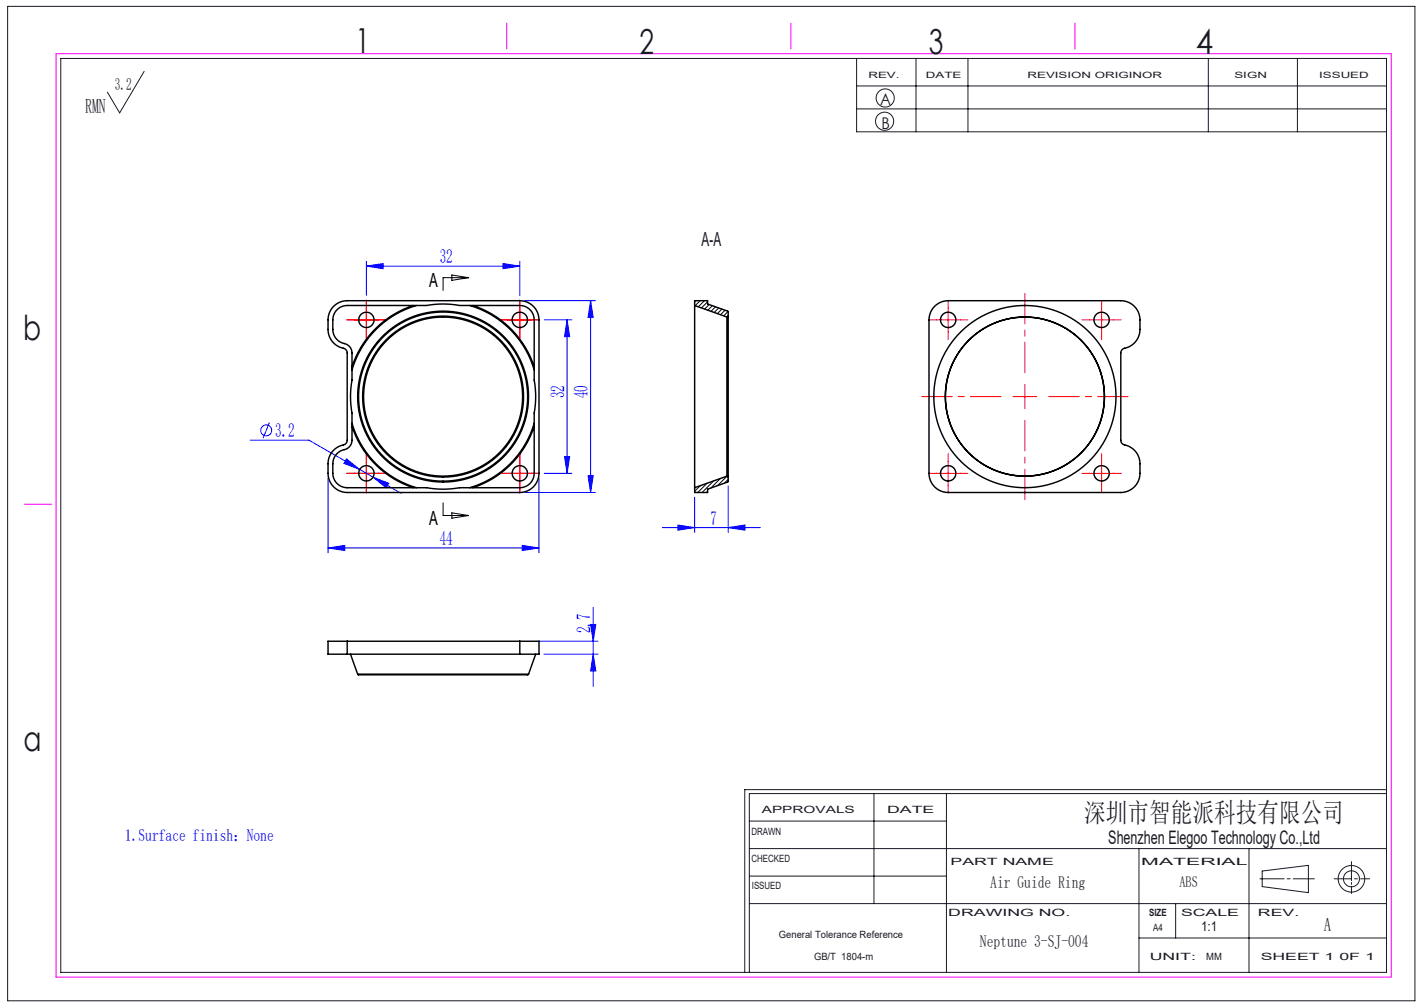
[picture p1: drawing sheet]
<svg xmlns="http://www.w3.org/2000/svg" width="297mm" height="210mm" viewBox="0 0 297 210" stroke-linecap="round" stroke-linejoin="round" font-family="sans-serif">
<g fill="none" stroke="#191924" stroke-width=".21">
<path d="M1.6 1.3h293.5v207.4h-293.5zM12.7 12.2h276.5v190.6h-276.5zM30.1 14.9l-5.1 8.6-2.6-4.3M178.7 12.2v15.3h110.5M178.7 17.9h110.5M191.1 12.2v15.3M201.9 12.2v15.3M252 12.2v15.3M270.6 12.2v15.3M178.7 22.7h110.5M156.3 177h132.9M156.3 171.2h41.1"/>
<path d="M182.3 165.5v22.9M197.4 165.5v37.3M237.6 177v25.8M260.5 177v25.8M281.9 179.7v4M289.2 165.5h-132.9v37.3M289.2 164.7h-133.9v38.1M156.3 188.4h132.9M156.3 182.7h41.1M237.6 195.6h51.6M245.2 188.4v7.2M262.8 183.3h5"/>
<path d="M263.3 181.6l9.6-1.1v5.7l-9.6-1.3zM268.5 183.3h.6M269.7 183.3h4.4M278.3 183.3h3.6M281.9 184v.4M281.9 184.8v1.5M282.5 183.3h.6M283.8 183.3h1.9"/>
<circle cx="184.5" cy="25.3" r="1.89"/>
<circle cx="184.6" cy="20.4" r="1.89"/>
<circle cx="281.9" cy="183.3" r="1.67"/>
<circle cx="281.9" cy="183.3" r="2.77"/>
</g>
<path d="M11.7 11.2h278.5v192.6h-278.5zM105.7 4.8v5.4M165 4.8v5.4M224.2 4.8v5.4M5.1 105.1h5.7" fill="none" stroke="#f0f" stroke-width=".21"/>
<g fill="none" stroke="#00f" stroke-width=".21">
<path d="M76.4 55.5l3.5-.5v1zM76.4 54.5v7.1M76.4 55.5h32M104.9 55l3.5 .5-3.5 .5zM108.4 54.5v7.1M109.4 62.7h14.8M113.5 66.7h5.8M118.3 66.7l.5 3.5h-1.1zM118.3 66.7v32M123.2 62.7l.5 3.5h-1.1zM123.2 62.7v40M52.2 91.8h12.2l19.2 11.1"/>
<path d="M56.2 88.1l-1.3 3.3M68.4 99.7v15.6M72.3 95.7l2.7 2.2-3.3-1.3zM77.8 99.5l3.3 1.3-.5 .9zM112.4 99.7v15.6M113.5 98.7h5.8M117.7 95.2h1.1l-.5 3.5zM122.6 99.2h1.1l-.5 3.5zM68.4 114.3l3.5-.6v1.1zM68.4 114.3h44M108.9 113.7l3.5 .6-3.5 .5zM109.4 102.7h14.8"/>
<path d="M138.1 110h20.5M141.4 109.5l3.5 .5-3.5 .6zM144.9 103.7v7.3M151.9 110l3.5-.5v1.1zM151.9 101.3v9.7M112.4 133.7h12.3M113.4 136.4h11.3M123.2 130.2h1.1l-.6 3.5zM123.7 136.4l.6 3.5h-1.1zM123.7 126.7v16.5"/>
<circle cx="55.5" cy="89.8" r="1.14"/>
</g>
<path d="M94.2 57.3l3.5 .6-3.5 .6zM97.7 57.9h-5.3v2.7M92.4 104.8v2.7h5.3M94.2 106.9l3.5 .6-3.5 .6z" fill="none" stroke="#000" stroke-width=".21"/>
<g fill="none" stroke="#f00" stroke-width=".21" stroke-dasharray="30.5 1.3 1.3 1.3">
<path d="M73.9 66.7h-1.6M76.4 64.2v-1.6M76.4 69.2v1.6M78.9 66.7h1.6M105.9 66.7h-1.6M108.4 64.2v-1.6M108.4 69.2v1.6M110.9 66.7h1.6M195.3 66.7h-1.6M197.8 64.2v-1.6M197.8 69.2v1.6M200.3 66.7h1.6"/>
<path d="M227.3 66.7h-1.6M229.8 64.2v-1.6M229.8 69.2v1.6M232.3 66.7h1.6M73.9 98.7h-1.6M76.4 96.2v-1.6M78.9 98.7h1.6M105.9 98.7h-1.6M108.4 96.2v-1.6M110.9 98.7h1.6M195.3 98.7h-1.6M197.8 96.2v-1.6"/>
<path d="M200.3 98.7h1.6M227.3 98.7h-1.6M229.8 96.2v-1.6M232.3 98.7h1.6M76.4 101.2v1.6M108.4 101.2v1.6M197.8 101.2v1.6M229.8 101.2v1.6"/>
</g>
<path d="M213.8 77.7v-16.5M208.8 82.7h-16.5M213.8 87.7v16.5M218.8 82.7h16.5" fill="none" stroke="#f00" stroke-width=".21" stroke-dasharray="30.5 1.3 1.3 1.3" stroke-dashoffset="24.1"/>
<g fill="none" stroke="#f00" stroke-width=".21">
<path d="M73.9 66.7h5M76.4 64.2v5M105.9 66.7h5M108.4 64.2v5M195.3 66.7h5M197.8 64.2v5M227.3 66.7h5M229.8 64.2v5M73.9 98.7h5M76.4 96.2v5M105.9 98.7h5M108.4 96.2v5"/>
<path d="M195.3 98.7h5M197.8 96.2v5M211.3 82.7h5M213.8 80.2v5M227.3 98.7h5M229.8 96.2v5"/>
</g>
<g fill="#00f">
<path d="M68.4 114.3l3.5-.6v1.1zM108.9 113.7l3.5 .6-3.5 .5zM76.4 55.5l3.5-.5v1zM104.9 55l3.5 .5-3.5 .5zM77.8 99.5l2.8 2.2 .5-.9zM72.3 95.7l-.6 .9 3.3 1.3zM141.4 109.5l3.5 .5-3.5 .6zM151.9 110l3.5-.5v1.1z"/>
<path d="M123.2 130.2h1.1l-.6 3.5zM123.7 136.4l.6 3.5h-1.1z"/>
<path d="M123.2 62.7l.5 3.5h-1.1zM122.6 99.2h1.1l-.5 3.5zM118.3 66.7l.5 3.5h-1.1zM117.7 95.2h1.1l-.5 3.5z"/>
</g>
<g fill="none" stroke="#000" stroke-width=".3">
<path d="M69.6 63.9l1.3-.9 1.5-.3h36a4 4 0 0 1 4 4v32a4 4 0 0 1-4 4h-36a4 4 0 0 1-4-4 7.4 7.4 0 0 1 .3-3.5 4.3 4.3 0 0 1 3.2-2.5l.4-.4 .1-.5v-18.2a1.18 1.18 0 0 0-1.3-1.1 4 4 0 0 1-2.7-3.8 6.5 6.5 0 0 1 .6-4zM70.5 64.4l.7-.4 1.2-.3h16.6a19.3 19.3 0 0 1 6.9 0h12.5a3 3 0 0 1 3 3v12.6a19.3 19.3 0 0 1 0 6.9v12.5a3 3 0 0 1-3 3h-12.5a19.3 19.3 0 0 1-6.9 0h-16.6a3 3 0 0 1-3-3 5.8 5.8 0 0 1 .3-3.3 3.8 3.8 0 0 1 2.8-1.9l.5-.4 .4-1v-5.9a19.3 19.3 0 0 1 0-6.9v-5.7a2.13 2.13 0 0 0-2-2.1 3 3 0 0 1-2-2.8 6 6 0 0 1 .3-3.2zM86.2 63.7a20 20 0 0 0-12.8 12.8M86.9 63.7a19.8 19.8 0 0 0-13.5 13.4M98 63.7a19.8 19.8 0 0 1 13.4 13.4M98.6 63.7a20 20 0 0 1 12.8 12.8M144.9 63.7v38M144.9 63.7v-1h2.7v.7l4.2 1.5 .1 1M144.9 63.7l6.7 2.4M151.6 66.1v33.2M151.9 65.9l-.3 .2M151.9 65.9v33.6"/>
<path d="M194.9 63.9l1.3-.9 1.6-.3h36a4 4 0 0 1 4 4 7.4 7.4 0 0 1-.3 3.5 4.3 4.3 0 0 1-3.3 2.5l-.3 .4-.1 .5v18.2a1.18 1.18 0 0 0 1.2 1.1 4 4 0 0 1 2.8 3.8 6.5 6.5 0 0 1-.6 4 4 4 0 0 1-3.4 2h-36a4 4 0 0 1-4-4v-32l.3-1.5zM73.4 88.3a19.8 19.8 0 0 0 13.5 13.4M73.4 88.9a20 20 0 0 0 12.8 12.8M111.4 88.3a19.8 19.8 0 0 1-13.4 13.4M111.4 88.9a20 20 0 0 1-12.8 12.8M151.6 99.3l.3 .2M151.6 99.3l-6.7 2.4M151.9 99.5l-.1 1-4.2 1.5v.7h-2.7v-1M72.4 133.7h-4v2.7h4M72.4 133.7v2.7M72.4 133.7h36M72.4 136.4h36"/>
<path d="M73.1 136.4l1.5 4.2M108.4 133.7h4v2.7h-4M108.4 133.7v2.7M111.7 136.4l-1.5 4.2M74.6 140.6l.2 .1h35.2l.2-.1M74.6 140.6h35.6"/>
<circle cx="76.4" cy="66.7" r="1.6"/>
<circle cx="108.4" cy="66.7" r="1.6"/>
<circle cx="197.8" cy="66.7" r="1.6"/>
<circle cx="229.8" cy="66.7" r="1.6"/>
<circle cx="76.4" cy="98.7" r="1.6"/>
<circle cx="92.4" cy="82.7" r="16.6"/>
<circle cx="92.4" cy="82.7" r="16.8"/>
<circle cx="92.4" cy="82.7" r="17.8"/>
<circle cx="92.4" cy="82.7" r="17.6"/>
<circle cx="108.4" cy="98.7" r="1.6"/>
<circle cx="197.8" cy="98.7" r="1.6"/>
<circle cx="213.8" cy="82.7" r="16.6"/>
<circle cx="213.8" cy="82.7" r="19"/>
<circle cx="229.8" cy="98.7" r="1.6"/>
</g>
<g fill="none" stroke="#000" stroke-width=".21">
<path d="M145.1 62.7l-.2 .3M146 62.7l-1 1M146.9 62.7l-1.3 1.3M147.6 62.9l-1.3 1.3M147.9 63.5l-.9 1M148.6 63.8l-1 .9M149.2 64l-.9 .9M149.9 64.2l-.9 1M150.6 64.5l-1 .9M151.2 64.7l-.9 .9M151.8 65l-.9 .9M151.9 65.8l-.3 .3"/>
<path d="M150.2 99.8l-1.9 2M151.6 99.3l-1.9 2M151.9 100l-.8 .8M146.1 101.3l-1.2 1.2M147.5 100.8l-2 1.9M147.6 102.5l-.3 .2M148.9 100.3l-2.5 2.4"/>
</g>
<g font-size="7.2" fill="#191924">
<text x="74.1" y="11">1</text>
<text x="133.4" y="11.2">2</text>
<text x="193.7" y="11.3">3</text>
<text x="249.4" y="11.3">4</text>
<text x="4.8" y="70.9">b</text>
<text x="4.9" y="156.5">a</text>
</g>
<text font-size="5.6" fill="#191924" x="226.2" y="171.5">深圳市智能派科技有限公司</text>
<text font-size="4.2" fill="#191924" x="17.8" y="23.5">RMN</text>
<text font-size="4.1" fill="#191924" x="146.3" y="51.3">A-A</text>
<g font-size="4.1">
<text x="89.5" y="59.8">A</text>
<text x="89.5" y="109.4">A</text>
</g>
<g font-size="4.1" fill="#00f">
<text x="91.7" y="54.9">32</text>
<text x="117.7" y="83.1" transform="rotate(-90 117.7 83.1)">32</text>
<text x="122.6" y="83.1" transform="rotate(-90 122.6 83.1)">40</text>
<text x="57.4" y="91.2">3.2</text>
<text x="91.7" y="113.7">44</text>
<text x="148.2" y="109.5">7</text>
<text x="123.1" y="132.1" transform="rotate(-90 123.1 132.1)">2.7</text>
</g>
<g font-size="3.9" fill="#191924">
<text x="231.2" y="176">Shenzhen Elegoo Technology Co.,Ltd</text>
<text x="276.1" y="194.2">A</text>
</g>
<g font-size="3.5" fill="#191924">
<text x="24" y="18.7">3.2</text>
<text x="206.5" y="185.1">Air Guide Ring</text>
<text x="204.4" y="197.4">Neptune 3-SJ-004</text>
</g>
<text font-size="3.5" fill="#00f" x="26.1" y="175.4">1.Surface finish：None</text>
<g font-size="3.4" fill="#191924">
<text x="183.6" y="22">A</text>
<text x="183.8" y="27">B</text>
</g>
<text font-size="3.2" fill="#191924" x="246" y="185.1">ABS</text>
<text font-size="2.8" fill="#191924" x="250.5" y="194.2">1:1</text>
<g font-size="2.1" fill="#191924">
<text x="158.9" y="169.5">APPROVALS</text>
<text x="185" y="169.5">DATE</text>
<text x="156.7" y="174.2">DRAWN</text>
<text x="156.7" y="179.7">CHECKED</text>
<text x="156.8" y="185.4">ISSUED</text>
<text x="198.2" y="180.4">PART NAME</text>
<text x="238" y="180.4">MATERIAL</text>
<text x="197.8" y="191">DRAWING NO.</text>
<text x="239.7" y="191">SIZE</text>
<text x="246.3" y="191">SCALE</text>
<text x="262.4" y="191">REV.</text>
<text x="162.4" y="195.6">General Tolerance Reference</text>
<text x="240.5" y="194.1">A4</text>
<text x="169.8" y="200.2">GB/T 1804-m</text>
<text x="239.8" y="200.2">UNIT:</text>
<text x="251.6" y="200.2">MM</text>
<text x="262.9" y="200.2">SHEET 1 0F 1</text>
</g>
<g font-size="1.8" fill="#191924">
<text x="181.1" y="16.3">REV.</text>
<text x="193.1" y="16.3">DATE</text>
<text x="214.3" y="16.3">REVISION ORIGINOR</text>
<text x="257.5" y="16.3">SIGN</text>
<text x="275.1" y="16.3">ISSUED</text>
</g>
</svg>
